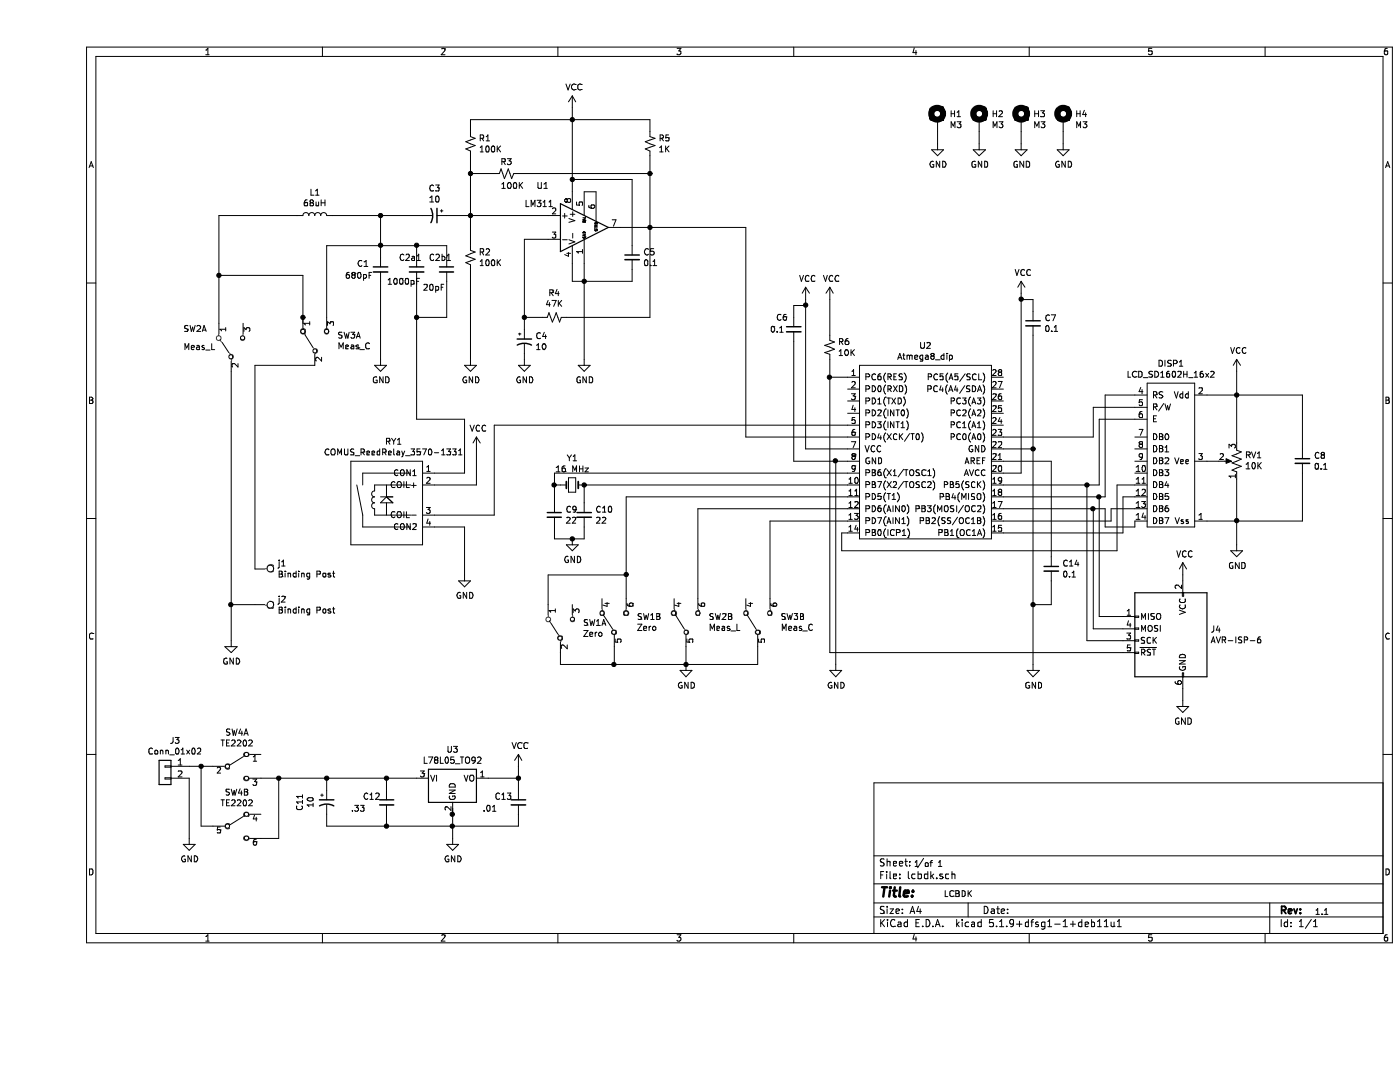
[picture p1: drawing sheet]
EESchema Schematic File Version 4
EELAYER 30 0
EELAYER END
$Descr A4 11693 8268
encoding utf-8
Sheet 1 1
Title ""
Date ""
Rev ""
Comp ""
Comment1 ""
Comment2 ""
Comment3 ""
Comment4 ""
$EndDescr
Wire Wire Line
	1250 6500 1250 7000
Connection ~ 1350 6400
Wire Wire Line
	1250 6400 1350 6400
$Comp
L Connector_Generic:Conn_01x02 J3
U 1 1
P 1050 6400
F 0 "J3" H 968 6617 50  0000 C CNN
F 1 "Conn_01x02" H 968 6526 50  0000 C CNN
F 2 "Connector_PinHeader_2.54mm:PinHeader_1x02_P2.54mm_Vertical" H 1050 6400 50  0001 C CNN
F 3 "~" H 1050 6400 50  0001 C CNN
	1    1050 6400
	-1   0    0    -1  
$EndComp
Wire Wire Line
	2000 6500 2400 6500
Connection ~ 2000 6500
Wire Wire Line
	2000 7000 2000 6500
Wire Wire Line
	1850 7000 2000 7000
Wire Wire Line
	1850 6500 2000 6500
Wire Wire Line
	1350 6900 1350 6400
Wire Wire Line
	1450 6900 1350 6900
Wire Wire Line
	1450 6400 1350 6400
$Comp
L Switch:SW_DPDT_x2 SW4
U 2 1
P 1650 6900
F 0 "SW4" H 1650 7185 50  0000 C CNN
F 1 "TE2202" H 1650 7094 50  0000 C CNN
F 2 "bdk_electromechanical:ESwitch_TL2202_DPDT" H 1650 6900 50  0001 C CNN
F 3 "~" H 1650 6900 50  0001 C CNN
	2    1650 6900
	1    0    0    -1  
$EndComp
$Comp
L Switch:SW_DPDT_x2 SW4
U 1 1
P 1650 6400
F 0 "SW4" H 1650 6685 50  0000 C CNN
F 1 "TE2202" H 1650 6594 50  0000 C CNN
F 2 "bdk_electromechanical:ESwitch_TL2202_DPDT" H 1650 6400 50  0001 C CNN
F 3 "~" H 1650 6400 50  0001 C CNN
	1    1650 6400
	1    0    0    -1  
$EndComp
Wire Wire Line
	9750 3850 9850 3850
Wire Wire Line
	9750 3300 10000 3300
Wire Wire Line
	9750 4350 10000 4350
Connection ~ 10000 4350
Wire Wire Line
	10000 4000 10000 4350
Wire Wire Line
	10000 3300 10550 3300
Connection ~ 10000 3300
Wire Wire Line
	10000 3700 10000 3300
$Comp
L Device:R_POT_US RV1
U 1 1
P 10000 3850
F 0 "RV1" H 9932 3804 50  0000 R CNN
F 1 "10K" H 9932 3895 50  0000 R CNN
F 2 "bdk_passive:Tayda_Tokyo_Denshi_RM065_trimmer" H 10000 3850 50  0001 C CNN
F 3 "~" H 10000 3850 50  0001 C CNN
	1    10000 3850
	-1   0    0    1   
$EndComp
Connection ~ 2400 6500
Wire Wire Line
	10550 4350 10000 4350
Wire Wire Line
	10550 3950 10550 4350
Wire Wire Line
	10550 3300 10550 3750
$Comp
L Device:C_Small C8
U 1 1
P 10550 3850
F 0 "C8" H 10642 3896 50  0000 L CNN
F 1 "0.1" H 10642 3805 50  0000 L CNN
F 2 "Capacitor_THT:C_Disc_D4.7mm_W2.5mm_P5.00mm" H 10550 3850 50  0001 C CNN
F 3 "~" H 10550 3850 50  0001 C CNN
	1    10550 3850
	1    0    0    -1  
$EndComp
Connection ~ 6650 3850
Wire Wire Line
	6300 3850 6650 3850
Wire Wire Line
	6300 2850 6300 3850
Wire Wire Line
	6400 2550 6400 2500
Connection ~ 6400 2550
Wire Wire Line
	6300 2550 6400 2550
Wire Wire Line
	6300 2650 6300 2550
$Comp
L Device:C_Small C6
U 1 1
P 6300 2750
F 0 "C6" H 6150 2850 50  0000 L CNN
F 1 "0.1" H 6100 2750 50  0000 L CNN
F 2 "Capacitor_THT:C_Disc_D4.7mm_W2.5mm_P5.00mm" H 6300 2750 50  0001 C CNN
F 3 "~" H 6300 2750 50  0001 C CNN
	1    6300 2750
	1    0    0    -1  
$EndComp
Wire Wire Line
	8200 2500 8200 3950
Connection ~ 8300 3750
Wire Wire Line
	8300 2800 8300 3750
Wire Wire Line
	8200 2500 8200 2450
Connection ~ 8200 2500
Wire Wire Line
	8300 2500 8200 2500
Wire Wire Line
	8300 2600 8300 2500
$Comp
L Device:C_Small C7
U 1 1
P 8300 2700
F 0 "C7" H 8392 2746 50  0000 L CNN
F 1 "0.1" H 8392 2655 50  0000 L CNN
F 2 "Capacitor_THT:C_Disc_D4.7mm_W2.5mm_P5.00mm" H 8300 2700 50  0001 C CNN
F 3 "~" H 8300 2700 50  0001 C CNN
	1    8300 2700
	1    0    0    -1  
$EndComp
Connection ~ 4000 6500
Wire Wire Line
	4000 6500 4000 6400
$Comp
L power:VCC #PWR0101
U 1 1
P 4000 6400
F 0 "#PWR0101" H 4000 6250 50  0001 C CNN
F 1 "VCC" H 4015 6573 50  0000 C CNN
F 2 "" H 4000 6400 50  0001 C CNN
F 3 "" H 4000 6400 50  0001 C CNN
	1    4000 6400
	1    0    0    -1  
$EndComp
Connection ~ 2900 6900
Wire Wire Line
	2400 6900 2900 6900
Wire Wire Line
	2400 6800 2400 6900
Connection ~ 2900 6500
Wire Wire Line
	2400 6500 2900 6500
Wire Wire Line
	2400 6600 2400 6500
$Comp
L Device:CP1_Small C11
U 1 1
P 2400 6700
F 0 "C11" V 2172 6700 50  0000 C CNN
F 1 "10" V 2263 6700 50  0000 C CNN
F 2 "Capacitor_THT:C_Disc_D4.7mm_W2.5mm_P5.00mm" H 2400 6700 50  0001 C CNN
F 3 "~" H 2400 6700 50  0001 C CNN
	1    2400 6700
	1    0    0    -1  
$EndComp
Wire Wire Line
	2900 6500 2900 6600
Wire Wire Line
	3150 6500 2900 6500
Wire Wire Line
	3450 6800 3450 6900
Connection ~ 3450 6800
Wire Wire Line
	3450 6900 3450 7000
Wire Wire Line
	3450 6900 2900 6900
Connection ~ 3450 6900
Wire Wire Line
	3450 6750 3450 6800
Wire Wire Line
	2900 6900 2900 6800
Wire Wire Line
	4000 6900 3450 6900
Wire Wire Line
	4000 6800 4000 6900
Wire Wire Line
	4000 6500 4000 6600
Wire Wire Line
	3750 6500 4000 6500
$Comp
L Device:C_Small C13
U 1 1
P 4000 6700
F 0 "C13" H 3800 6750 50  0000 L CNN
F 1 ".01" H 3700 6650 50  0000 L CNN
F 2 "Capacitor_THT:C_Disc_D4.7mm_W2.5mm_P5.00mm" H 4000 6700 50  0001 C CNN
F 3 "~" H 4000 6700 50  0001 C CNN
	1    4000 6700
	1    0    0    -1  
$EndComp
$Comp
L Device:C_Small C12
U 1 1
P 2900 6700
F 0 "C12" H 2700 6750 50  0000 L CNN
F 1 ".33" H 2600 6650 50  0000 L CNN
F 2 "Capacitor_THT:C_Disc_D4.7mm_W2.5mm_P5.00mm" H 2900 6700 50  0001 C CNN
F 3 "~" H 2900 6700 50  0001 C CNN
	1    2900 6700
	1    0    0    -1  
$EndComp
$Comp
L power:GND #PWR0102
U 1 1
P 3450 7000
F 0 "#PWR0102" H 3450 6750 50  0001 C CNN
F 1 "GND" H 3455 6827 50  0000 C CNN
F 2 "" H 3450 7000 50  0001 C CNN
F 3 "" H 3450 7000 50  0001 C CNN
	1    3450 7000
	1    0    0    -1  
$EndComp
$Comp
L Regulator_Linear:L78L05_TO92 U3
U 1 1
P 3450 6500
F 0 "U3" H 3450 6742 50  0000 C CNN
F 1 "L78L05_TO92" H 3450 6651 50  0000 C CNN
F 2 "Package_TO_SOT_THT:TO-92_Inline" H 3450 6725 50  0001 C CIN
F 3 "http://www.st.com/content/ccc/resource/technical/document/datasheet/15/55/e5/aa/23/5b/43/fd/CD00000446.pdf/files/CD00000446.pdf/jcr:content/translations/en.CD00000446.pdf" H 3450 6450 50  0001 C CNN
	1    3450 6500
	1    0    0    -1  
$EndComp
Wire Wire Line
	8950 4250 9150 4250
Wire Wire Line
	9050 4150 9150 4150
Wire Wire Line
	9000 4050 9150 4050
Wire Wire Line
	8850 3500 9150 3500
Wire Wire Line
	8800 3400 9150 3400
Wire Wire Line
	8900 3300 9150 3300
Wire Wire Line
	3800 4300 3300 4300
Wire Wire Line
	3800 3550 3800 4300
Wire Wire Line
	6750 3550 3800 3550
Wire Wire Line
	8900 4400 9150 4400
Wire Wire Line
	9150 4350 9150 4400
Wire Wire Line
	10000 4550 10000 4350
Wire Wire Line
	10000 3300 10000 3100
$Comp
L power:GND #PWR0103
U 1 1
P 10000 4550
F 0 "#PWR0103" H 10000 4300 50  0001 C CNN
F 1 "GND" H 10005 4377 50  0000 C CNN
F 2 "" H 10000 4550 50  0001 C CNN
F 3 "" H 10000 4550 50  0001 C CNN
	1    10000 4550
	1    0    0    -1  
$EndComp
$Comp
L power:VCC #PWR0104
U 1 1
P 10000 3100
F 0 "#PWR0104" H 10000 2950 50  0001 C CNN
F 1 "VCC" H 10015 3273 50  0000 C CNN
F 2 "" H 10000 3100 50  0001 C CNN
F 3 "" H 10000 3100 50  0001 C CNN
	1    10000 3100
	1    0    0    -1  
$EndComp
Wire Wire Line
	8950 4250 8950 4350
Wire Wire Line
	8900 4150 8900 3300
Wire Wire Line
	8050 3650 8800 3650
Wire Wire Line
	8800 3650 8800 3400
$Comp
L bdk_display:LCD_SD1602H_16x2 DISP1
U 1 1
P 9550 3200
F 0 "DISP1" H 9450 3365 50  0000 C CNN
F 1 "LCD_SD1602H_16x2" H 9450 3274 50  0000 C CNN
F 2 "bdk_opto:LCD_SD1602H" H 10150 3200 50  0001 C CNN
F 3 "" H 10150 3200 50  0001 C CNN
	1    9550 3200
	1    0    0    -1  
$EndComp
Wire Wire Line
	8050 3950 8200 3950
$Comp
L power:VCC #PWR0105
U 1 1
P 8200 2450
F 0 "#PWR0105" H 8200 2300 50  0001 C CNN
F 1 "VCC" H 8215 2623 50  0000 C CNN
F 2 "" H 8200 2450 50  0001 C CNN
F 3 "" H 8200 2450 50  0001 C CNN
	1    8200 2450
	1    0    0    -1  
$EndComp
Wire Wire Line
	3150 2650 3150 3500
Connection ~ 3150 2650
Wire Wire Line
	3400 2650 3150 2650
Wire Wire Line
	3400 2350 3400 2650
Connection ~ 3150 2050
Wire Wire Line
	3400 2050 3150 2050
Wire Wire Line
	3400 2150 3400 2050
$Comp
L Device:C_Small C2b1
U 1 1
P 3400 2250
F 0 "C2b1" H 3250 2350 50  0000 L CNN
F 1 "20pF" H 3200 2100 50  0000 L CNN
F 2 "Capacitor_THT:C_Disc_D4.7mm_W2.5mm_P5.00mm" H 3400 2250 50  0001 C CNN
F 3 "~" H 3400 2250 50  0001 C CNN
	1    3400 2250
	1    0    0    -1  
$EndComp
Wire Wire Line
	6400 3750 6400 2550
Wire Wire Line
	6750 3750 6400 3750
Wire Wire Line
	6600 2800 6600 2500
Wire Wire Line
	3650 4050 3650 3750
Wire Wire Line
	3300 4050 3650 4050
$Comp
L power:VCC #PWR0106
U 1 1
P 6400 2500
F 0 "#PWR0106" H 6400 2350 50  0001 C CNN
F 1 "VCC" H 6415 2673 50  0000 C CNN
F 2 "" H 6400 2500 50  0001 C CNN
F 3 "" H 6400 2500 50  0001 C CNN
	1    6400 2500
	1    0    0    -1  
$EndComp
$Comp
L power:VCC #PWR0107
U 1 1
P 3650 3750
F 0 "#PWR0107" H 3650 3600 50  0001 C CNN
F 1 "VCC" H 3665 3923 50  0000 C CNN
F 2 "" H 3650 3750 50  0001 C CNN
F 3 "" H 3650 3750 50  0001 C CNN
	1    3650 3750
	1    0    0    -1  
$EndComp
$Comp
L power:VCC #PWR0108
U 1 1
P 6600 2500
F 0 "#PWR0108" H 6600 2350 50  0001 C CNN
F 1 "VCC" H 6615 2673 50  0000 C CNN
F 2 "" H 6600 2500 50  0001 C CNN
F 3 "" H 6600 2500 50  0001 C CNN
	1    6600 2500
	1    0    0    -1  
$EndComp
Wire Wire Line
	1600 5050 1600 5350
Wire Wire Line
	1600 3100 1600 5050
Wire Wire Line
	1800 3050 1800 4750
Wire Wire Line
	2300 3050 1800 3050
Connection ~ 1600 5050
Wire Wire Line
	1800 5050 1600 5050
Wire Wire Line
	2200 2650 2200 2700
Connection ~ 2200 2650
Wire Wire Line
	3550 4400 3550 4800
Wire Wire Line
	3300 4400 3550 4400
$Comp
L power:GND #PWR0109
U 1 1
P 3550 4800
F 0 "#PWR0109" H 3550 4550 50  0001 C CNN
F 1 "GND" H 3555 4627 50  0000 C CNN
F 2 "" H 3550 4800 50  0001 C CNN
F 3 "" H 3550 4800 50  0001 C CNN
	1    3550 4800
	1    0    0    -1  
$EndComp
Wire Wire Line
	3550 3950 3300 3950
Wire Wire Line
	3550 3500 3550 3950
Wire Wire Line
	3150 3500 3550 3500
Wire Wire Line
	3150 2350 3150 2650
$Comp
L bdk_ElectroMechanical_Library:COMUS_ReedRelay_3570-1331 RY1
U 1 1
P 3000 3800
F 0 "RY1" H 3042 3915 50  0000 C CNN
F 1 "COMUS_ReedRelay_3570-1331" H 3042 3824 50  0000 C CNN
F 2 "bdk_electromechanical:COMUS_Relay_35701331" H 3100 3900 50  0001 C CNN
F 3 "" H 3100 3900 50  0001 C CNN
	1    3000 3800
	-1   0    0    -1  
$EndComp
$Comp
L Connector:TestPoint j2
U 1 1
P 1800 5050
F 0 "j2" V 1754 5238 50  0000 L CNN
F 1 "Binding Post" V 1845 5238 50  0000 L CNN
F 2 "bdk_connector:tayda_binding_post" H 2000 5050 50  0001 C CNN
F 3 "~" H 2000 5050 50  0001 C CNN
	1    1800 5050
	0    1    1    0   
$EndComp
$Comp
L Connector:TestPoint j1
U 1 1
P 1800 4750
F 0 "j1" V 1754 4938 50  0000 L CNN
F 1 "Binding Post" V 1845 4938 50  0000 L CNN
F 2 "bdk_connector:tayda_binding_post" H 2000 4750 50  0001 C CNN
F 3 "~" H 2000 4750 50  0001 C CNN
	1    1800 4750
	0    1    1    0   
$EndComp
Wire Wire Line
	1500 2300 1500 2700
Connection ~ 1500 2300
Wire Wire Line
	2200 2300 2200 2650
Wire Wire Line
	1500 2300 2200 2300
Wire Wire Line
	1500 1800 1500 2300
Wire Wire Line
	2150 1800 1500 1800
$Comp
L power:GND #PWR0110
U 1 1
P 1600 5350
F 0 "#PWR0110" H 1600 5100 50  0001 C CNN
F 1 "GND" H 1605 5177 50  0000 C CNN
F 2 "" H 1600 5350 50  0001 C CNN
F 3 "" H 1600 5350 50  0001 C CNN
	1    1600 5350
	1    0    0    -1  
$EndComp
$Comp
L Switch:SW_DPDT_x2 SW1
U 1 1
P 4350 5250
F 0 "SW1" V 4396 5062 50  0000 R CNN
F 1 "Zero" V 4305 5062 50  0000 R CNN
F 2 "bdk_electromechanical:ESwitch_TL2202_DPDT" H 4350 5250 50  0001 C CNN
F 3 "~" H 4350 5250 50  0001 C CNN
	1    4350 5250
	0    -1   -1   0   
$EndComp
Wire Wire Line
	8300 3750 8300 5050
Wire Wire Line
	8050 3750 8300 3750
$Comp
L power:GND #PWR0111
U 1 1
P 8300 5550
F 0 "#PWR0111" H 8300 5300 50  0001 C CNN
F 1 "GND" H 8305 5377 50  0000 C CNN
F 2 "" H 8300 5550 50  0001 C CNN
F 3 "" H 8300 5550 50  0001 C CNN
	1    8300 5550
	1    0    0    -1  
$EndComp
Wire Wire Line
	6650 3850 6650 5550
Wire Wire Line
	6750 3850 6650 3850
$Comp
L power:GND #PWR0112
U 1 1
P 6650 5550
F 0 "#PWR0112" H 6650 5300 50  0001 C CNN
F 1 "GND" H 6655 5377 50  0000 C CNN
F 2 "" H 6650 5550 50  0001 C CNN
F 3 "" H 6650 5550 50  0001 C CNN
	1    6650 5550
	1    0    0    -1  
$EndComp
Wire Wire Line
	6600 3150 6600 3000
Wire Wire Line
	6750 3150 6600 3150
Wire Wire Line
	4300 3950 6750 3950
Connection ~ 4300 4050
Wire Wire Line
	4300 4050 4300 3950
Connection ~ 4450 4500
Wire Wire Line
	4550 4500 4450 4500
Wire Wire Line
	4550 4400 4550 4500
Wire Wire Line
	4300 4500 4450 4500
Wire Wire Line
	4300 4400 4300 4500
$Comp
L power:GND #PWR0113
U 1 1
P 4450 4500
F 0 "#PWR0113" H 4450 4250 50  0001 C CNN
F 1 "GND" H 4455 4327 50  0000 C CNN
F 2 "" H 4450 4500 50  0001 C CNN
F 3 "" H 4450 4500 50  0001 C CNN
	1    4450 4500
	1    0    0    -1  
$EndComp
Wire Wire Line
	4550 4050 4550 4200
Wire Wire Line
	4300 4050 4350 4050
Wire Wire Line
	4300 4200 4300 4050
Connection ~ 4550 4050
Wire Wire Line
	6750 4050 4550 4050
Wire Wire Line
	5400 5550 6000 5550
Connection ~ 5400 5550
Wire Wire Line
	4800 5550 5400 5550
Wire Wire Line
	4800 5400 4800 5550
Wire Wire Line
	5400 5400 5400 5550
Wire Wire Line
	4900 4150 4900 4800
Wire Wire Line
	6750 4150 4900 4150
$Comp
L Switch:SW_DPDT_x2 SW1
U 2 1
P 4800 5200
F 0 "SW1" V 4846 5012 50  0000 R CNN
F 1 "Zero" V 4755 5012 50  0000 R CNN
F 2 "bdk_electromechanical:ESwitch_TL2202_DPDT" H 4800 5200 50  0001 C CNN
F 3 "~" H 4800 5200 50  0001 C CNN
	2    4800 5200
	0    -1   -1   0   
$EndComp
Wire Wire Line
	6000 5400 6000 5550
Wire Wire Line
	6100 4350 6100 5000
Wire Wire Line
	5500 4250 5500 5000
Wire Wire Line
	6750 4250 5500 4250
$Comp
L Switch:SW_DPDT_x2 SW3
U 2 1
P 6000 5200
F 0 "SW3" V 6046 5012 50  0000 R CNN
F 1 "Meas_C" V 5955 5012 50  0000 R CNN
F 2 "bdk_electromechanical:ESwitch_TL2202_DPDT" H 6000 5200 50  0001 C CNN
F 3 "~" H 6000 5200 50  0001 C CNN
	2    6000 5200
	0    -1   -1   0   
$EndComp
$Comp
L Switch:SW_DPDT_x2 SW3
U 1 1
P 2300 2850
F 0 "SW3" V 2346 2662 50  0000 R CNN
F 1 "Meas_C" V 2255 2662 50  0000 R CNN
F 2 "bdk_electromechanical:ESwitch_TL2202_DPDT" H 2300 2850 50  0001 C CNN
F 3 "~" H 2300 2850 50  0001 C CNN
	1    2300 2850
	0    -1   -1   0   
$EndComp
$Comp
L Switch:SW_DPDT_x2 SW2
U 2 1
P 5400 5200
F 0 "SW2" V 5446 5012 50  0000 R CNN
F 1 "Meas_L" V 5355 5012 50  0000 R CNN
F 2 "bdk_electromechanical:ESwitch_TL2202_DPDT" H 5400 5200 50  0001 C CNN
F 3 "~" H 5400 5200 50  0001 C CNN
	2    5400 5200
	0    -1   -1   0   
$EndComp
$Comp
L Switch:SW_DPDT_x2 SW2
U 1 1
P 1600 2900
F 0 "SW2" V 1750 3300 50  0000 R CNN
F 1 "Meas_L" V 1600 3300 50  0000 R CNN
F 2 "bdk_electromechanical:ESwitch_TL2202_DPDT" H 1600 2900 50  0001 C CNN
F 3 "~" H 1600 2900 50  0001 C CNN
	1    1600 2900
	0    -1   -1   0   
$EndComp
$Comp
L Device:Crystal_Small Y1
U 1 1
P 4450 4050
F 0 "Y1" H 4450 4275 50  0000 C CNN
F 1 "16 MHz" H 4450 4184 50  0000 C CNN
F 2 "Crystal:Crystal_HC49-U_Vertical" H 4450 4050 50  0001 C CNN
F 3 "~" H 4450 4050 50  0001 C CNN
	1    4450 4050
	1    0    0    -1  
$EndComp
Wire Wire Line
	5900 3650 6750 3650
Wire Wire Line
	5900 1900 5900 3650
Wire Wire Line
	5100 1900 5900 1900
Wire Wire Line
	8900 4250 8900 4400
Wire Wire Line
	8050 4250 8800 4250
Wire Wire Line
	8050 4350 8950 4350
Wire Wire Line
	9050 4450 9050 4150
Wire Wire Line
	8050 4450 9050 4450
Wire Wire Line
	9000 4600 9000 4050
Wire Wire Line
	6700 4600 9000 4600
Wire Wire Line
	6700 4450 6700 4600
Wire Wire Line
	6750 4450 6700 4450
Wire Wire Line
	8050 4150 8850 4150
Wire Wire Line
	8850 4050 8850 3500
Wire Wire Line
	8050 4050 8750 4050
$Comp
L bdk_Micro:Atmega8_dip U2
U 1 1
P 7400 3050
F 0 "U2" H 7400 3215 50  0000 C CNN
F 1 "Atmega8_dip" H 7400 3124 50  0000 C CNN
F 2 "Package_DIP:DIP-28_W7.62mm_Socket_LongPads" H 7400 3050 50  0001 C CNN
F 3 "" H 7400 3050 50  0001 C CNN
	1    7400 3050
	1    0    0    -1  
$EndComp
Wire Wire Line
	2850 2050 2850 1800
Connection ~ 2850 2050
Wire Wire Line
	3150 2050 2850 2050
Wire Wire Line
	3150 2150 3150 2050
Wire Wire Line
	2850 1800 3200 1800
Connection ~ 2850 1800
Wire Wire Line
	2850 2150 2850 2050
Wire Wire Line
	2450 1800 2850 1800
Wire Wire Line
	3400 1800 3600 1800
Wire Wire Line
	4450 1000 5100 1000
Connection ~ 4450 1000
Wire Wire Line
	5100 1000 5100 1100
Wire Wire Line
	3600 1000 4450 1000
Wire Wire Line
	3600 1100 3600 1000
Wire Wire Line
	4550 2350 4550 3000
Wire Wire Line
	4050 3000 4050 2950
Connection ~ 4050 2650
Wire Wire Line
	4050 2750 4050 2650
Wire Wire Line
	4400 2650 5100 2650
Wire Wire Line
	4050 2000 4250 2000
Wire Wire Line
	5100 1450 5100 1900
Wire Wire Line
	3600 1450 3600 1800
Connection ~ 5100 1450
Connection ~ 3600 1450
Wire Wire Line
	5100 1300 5100 1450
Wire Wire Line
	4000 1450 5100 1450
Connection ~ 5100 1900
Wire Wire Line
	5100 2650 5100 1900
Connection ~ 4550 2350
$Comp
L power:GND #PWR0114
U 1 1
P 4550 3000
F 0 "#PWR0114" H 4550 2750 50  0001 C CNN
F 1 "GND" H 4555 2827 50  0000 C CNN
F 2 "" H 4550 3000 50  0001 C CNN
F 3 "" H 4550 3000 50  0001 C CNN
	1    4550 3000
	1    0    0    -1  
$EndComp
$Comp
L power:GND #PWR0115
U 1 1
P 3600 3000
F 0 "#PWR0115" H 3600 2750 50  0001 C CNN
F 1 "GND" H 3605 2827 50  0000 C CNN
F 2 "" H 3600 3000 50  0001 C CNN
F 3 "" H 3600 3000 50  0001 C CNN
	1    3600 3000
	1    0    0    -1  
$EndComp
$Comp
L power:GND #PWR0116
U 1 1
P 4050 3000
F 0 "#PWR0116" H 4050 2750 50  0001 C CNN
F 1 "GND" H 4055 2827 50  0000 C CNN
F 2 "" H 4050 3000 50  0001 C CNN
F 3 "" H 4050 3000 50  0001 C CNN
	1    4050 3000
	1    0    0    -1  
$EndComp
$Comp
L power:GND #PWR0117
U 1 1
P 5400 5550
F 0 "#PWR0117" H 5400 5300 50  0001 C CNN
F 1 "GND" H 5405 5377 50  0000 C CNN
F 2 "" H 5400 5550 50  0001 C CNN
F 3 "" H 5400 5550 50  0001 C CNN
	1    5400 5550
	1    0    0    -1  
$EndComp
$Comp
L power:GND #PWR0118
U 1 1
P 1250 7000
F 0 "#PWR0118" H 1250 6750 50  0001 C CNN
F 1 "GND" H 1255 6827 50  0000 C CNN
F 2 "" H 1250 7000 50  0001 C CNN
F 3 "" H 1250 7000 50  0001 C CNN
	1    1250 7000
	1    0    0    -1  
$EndComp
Wire Wire Line
	4550 2350 4550 2200
Wire Wire Line
	4450 2350 4550 2350
Wire Wire Line
	4450 2200 4450 2350
Wire Wire Line
	4850 1900 5100 1900
Wire Wire Line
	4550 1600 4650 1600
Wire Wire Line
	4050 2650 4200 2650
Wire Wire Line
	4050 2000 4050 2650
Wire Wire Line
	3800 1450 3600 1450
Wire Wire Line
	3600 1800 3600 2050
Connection ~ 3600 1800
Wire Wire Line
	4250 1800 3600 1800
Wire Wire Line
	3600 1300 3600 1450
$Comp
L Device:R_Small_US R4
U 1 1
P 4300 2650
F 0 "R4" V 4095 2650 50  0000 C CNN
F 1 "47K" V 4186 2650 50  0000 C CNN
F 2 "Resistor_THT:R_Axial_DIN0207_L6.3mm_D2.5mm_P10.16mm_Horizontal" H 4300 2650 50  0001 C CNN
F 3 "~" H 4300 2650 50  0001 C CNN
	1    4300 2650
	0    1    1    0   
$EndComp
$Comp
L Device:R_Small_US R3
U 1 1
P 3900 1450
F 0 "R3" V 3800 1450 50  0000 C CNN
F 1 "100K" V 4000 1500 50  0000 C CNN
F 2 "Resistor_THT:R_Axial_DIN0207_L6.3mm_D2.5mm_P10.16mm_Horizontal" H 3900 1450 50  0001 C CNN
F 3 "~" H 3900 1450 50  0001 C CNN
	1    3900 1450
	0    1    1    0   
$EndComp
$Comp
L Device:R_Small_US R2
U 1 1
P 3600 2150
F 0 "R2" H 3668 2196 50  0000 L CNN
F 1 "100K" H 3668 2105 50  0000 L CNN
F 2 "Resistor_THT:R_Axial_DIN0207_L6.3mm_D2.5mm_P10.16mm_Horizontal" H 3600 2150 50  0001 C CNN
F 3 "~" H 3600 2150 50  0001 C CNN
	1    3600 2150
	1    0    0    -1  
$EndComp
$Comp
L Device:L L1
U 1 1
P 2300 1800
F 0 "L1" V 2490 1800 50  0000 C CNN
F 1 "68uH" V 2399 1800 50  0000 C CNN
F 2 "Inductor_THT:L_Axial_L7.0mm_D3.3mm_P10.16mm_Horizontal_Fastron_MICC" H 2300 1800 50  0001 C CNN
F 3 "~" H 2300 1800 50  0001 C CNN
	1    2300 1800
	0    -1   -1   0   
$EndComp
$Comp
L Device:CP1_Small C3
U 1 1
P 3300 1800
F 0 "C3" V 3072 1800 50  0000 C CNN
F 1 "10" V 3163 1800 50  0000 C CNN
F 2 "Capacitor_THT:C_Disc_D4.7mm_W2.5mm_P5.00mm" H 3300 1800 50  0001 C CNN
F 3 "~" H 3300 1800 50  0001 C CNN
	1    3300 1800
	0    1    1    0   
$EndComp
$Comp
L Device:CP1_Small C4
U 1 1
P 4050 2850
F 0 "C4" H 4141 2896 50  0000 L CNN
F 1 "10" H 4141 2805 50  0000 L CNN
F 2 "Capacitor_THT:C_Disc_D4.7mm_W2.5mm_P5.00mm" H 4050 2850 50  0001 C CNN
F 3 "~" H 4050 2850 50  0001 C CNN
	1    4050 2850
	1    0    0    -1  
$EndComp
$Comp
L Device:C_Small C5
U 1 1
P 4950 2150
F 0 "C5" H 5042 2196 50  0000 L CNN
F 1 "0.1" H 5042 2105 50  0000 L CNN
F 2 "Capacitor_THT:C_Disc_D4.7mm_W2.5mm_P5.00mm" H 4950 2150 50  0001 C CNN
F 3 "~" H 4950 2150 50  0001 C CNN
	1    4950 2150
	1    0    0    -1  
$EndComp
$Comp
L Device:C_Small C1
U 1 1
P 2850 2250
F 0 "C1" H 2650 2300 50  0000 L CNN
F 1 "680pF" H 2550 2200 50  0000 L CNN
F 2 "Capacitor_THT:C_Disc_D4.7mm_W2.5mm_P5.00mm" H 2850 2250 50  0001 C CNN
F 3 "~" H 2850 2250 50  0001 C CNN
	1    2850 2250
	1    0    0    -1  
$EndComp
$Comp
L Device:C_Small C2a1
U 1 1
P 3150 2250
F 0 "C2a1" H 3000 2350 50  0000 L CNN
F 1 "1000pF" H 2900 2150 50  0000 L CNN
F 2 "Capacitor_THT:C_Disc_D4.7mm_W2.5mm_P5.00mm" H 3150 2250 50  0001 C CNN
F 3 "~" H 3150 2250 50  0001 C CNN
	1    3150 2250
	1    0    0    -1  
$EndComp
$Comp
L Device:C_Small C10
U 1 1
P 4550 4300
F 0 "C10" H 4642 4346 50  0000 L CNN
F 1 "22" H 4642 4255 50  0000 L CNN
F 2 "Capacitor_THT:C_Disc_D4.7mm_W2.5mm_P5.00mm" H 4550 4300 50  0001 C CNN
F 3 "~" H 4550 4300 50  0001 C CNN
	1    4550 4300
	1    0    0    -1  
$EndComp
$Comp
L Device:C_Small C9
U 1 1
P 4300 4300
F 0 "C9" H 4392 4346 50  0000 L CNN
F 1 "22" H 4392 4255 50  0000 L CNN
F 2 "Capacitor_THT:C_Disc_D4.7mm_W2.5mm_P5.00mm" H 4300 4300 50  0001 C CNN
F 3 "~" H 4300 4300 50  0001 C CNN
	1    4300 4300
	1    0    0    -1  
$EndComp
$Comp
L Device:R_Small_US R1
U 1 1
P 3600 1200
F 0 "R1" H 3668 1246 50  0000 L CNN
F 1 "100K" H 3668 1155 50  0000 L CNN
F 2 "Resistor_THT:R_Axial_DIN0207_L6.3mm_D2.5mm_P10.16mm_Horizontal" H 3600 1200 50  0001 C CNN
F 3 "~" H 3600 1200 50  0001 C CNN
	1    3600 1200
	1    0    0    -1  
$EndComp
$Comp
L Device:R_Small_US R5
U 1 1
P 5100 1200
F 0 "R5" H 5168 1246 50  0000 L CNN
F 1 "1K" H 5168 1155 50  0000 L CNN
F 2 "Resistor_THT:R_Axial_DIN0207_L6.3mm_D2.5mm_P10.16mm_Horizontal" H 5100 1200 50  0001 C CNN
F 3 "~" H 5100 1200 50  0001 C CNN
	1    5100 1200
	1    0    0    -1  
$EndComp
$Comp
L Device:R_Small_US R6
U 1 1
P 6600 2900
F 0 "R6" H 6668 2946 50  0000 L CNN
F 1 "10K" H 6668 2855 50  0000 L CNN
F 2 "Resistor_THT:R_Axial_DIN0207_L6.3mm_D2.5mm_P10.16mm_Horizontal" H 6600 2900 50  0001 C CNN
F 3 "~" H 6600 2900 50  0001 C CNN
	1    6600 2900
	1    0    0    -1  
$EndComp
$Comp
L lcbdk-rescue:LM311-Comparator U1
U 1 1
P 4550 1900
F 0 "U1" H 4150 2250 50  0000 L CNN
F 1 "LM311" H 4050 2100 50  0000 L CNN
F 2 "Package_DIP:DIP-8_W7.62mm_LongPads" H 4550 1900 50  0001 C CNN
F 3 "http://www.ti.com/lit/ds/symlink/lm311.pdf" H 4550 1900 50  0001 C CNN
	1    4550 1900
	1    0    0    -1  
$EndComp
Wire Wire Line
	6100 4350 6750 4350
Wire Wire Line
	4350 5450 4350 5550
Wire Wire Line
	4350 5550 4800 5550
Connection ~ 4800 5550
Wire Wire Line
	4250 5050 4250 4800
Wire Wire Line
	4250 4800 4900 4800
Connection ~ 4900 4800
Wire Wire Line
	4900 4800 4900 5000
Wire Wire Line
	2400 2650 2400 2050
Wire Wire Line
	2400 2050 2850 2050
$Comp
L power:GND #PWR0119
U 1 1
P 2850 3000
F 0 "#PWR0119" H 2850 2750 50  0001 C CNN
F 1 "GND" H 2855 2827 50  0000 C CNN
F 2 "" H 2850 3000 50  0001 C CNN
F 3 "" H 2850 3000 50  0001 C CNN
	1    2850 3000
	1    0    0    -1  
$EndComp
Wire Wire Line
	2850 2350 2850 3000
Wire Wire Line
	3600 2250 3600 3000
$Comp
L Device:C_Small C14
U 1 1
P 8450 4750
F 0 "C14" H 8542 4796 50  0000 L CNN
F 1 "0.1" H 8542 4705 50  0000 L CNN
F 2 "Capacitor_THT:C_Disc_D4.7mm_W2.5mm_P5.00mm" H 8450 4750 50  0001 C CNN
F 3 "~" H 8450 4750 50  0001 C CNN
	1    8450 4750
	1    0    0    -1  
$EndComp
Wire Wire Line
	8050 3850 8450 3850
Wire Wire Line
	8450 4850 8450 5050
Wire Wire Line
	8450 5050 8300 5050
$Comp
L Connector:AVR-ISP-6 J4
U 1 1
P 9450 5350
F 0 "J4" H 9120 5446 50  0000 R CNN
F 1 "AVR-ISP-6" H 9120 5355 50  0000 R CNN
F 2 "Connector_PinHeader_2.54mm:PinHeader_2x03_P2.54mm_Vertical" V 9200 5400 50  0001 C CNN
F 3 " ~" H 8175 4800 50  0001 C CNN
	1    9450 5350
	-1   0    0    -1  
$EndComp
$Comp
L power:VCC #PWR0120
U 1 1
P 9550 4800
F 0 "#PWR0120" H 9550 4650 50  0001 C CNN
F 1 "VCC" H 9565 4973 50  0000 C CNN
F 2 "" H 9550 4800 50  0001 C CNN
F 3 "" H 9550 4800 50  0001 C CNN
	1    9550 4800
	1    0    0    -1  
$EndComp
$Comp
L power:GND #PWR0121
U 1 1
P 9550 5850
F 0 "#PWR0121" H 9550 5600 50  0001 C CNN
F 1 "GND" H 9555 5677 50  0000 C CNN
F 2 "" H 9550 5850 50  0001 C CNN
F 3 "" H 9550 5850 50  0001 C CNN
	1    9550 5850
	1    0    0    -1  
$EndComp
Wire Wire Line
	9550 4850 9550 4800
Wire Wire Line
	9550 5850 9550 5750
Connection ~ 8300 5050
Wire Wire Line
	8300 5050 8300 5550
Wire Wire Line
	8450 4650 8450 3850
Wire Wire Line
	9050 5150 8850 5150
Wire Wire Line
	8850 5150 8850 4150
Connection ~ 8850 4150
Wire Wire Line
	8850 4150 8900 4150
Wire Wire Line
	9050 5250 8800 5250
Wire Wire Line
	8800 5250 8800 4250
Connection ~ 8800 4250
Wire Wire Line
	8800 4250 8900 4250
Wire Wire Line
	9050 5350 8750 5350
Wire Wire Line
	8750 5350 8750 4050
Connection ~ 8750 4050
Wire Wire Line
	8750 4050 8850 4050
Wire Wire Line
	9050 5450 6600 5450
Wire Wire Line
	6600 5450 6600 3150
Connection ~ 6600 3150
Wire Wire Line
	4450 1000 4450 1500
$Comp
L power:VCC #PWR0122
U 1 1
P 4450 900
F 0 "#PWR0122" H 4450 750 50  0001 C CNN
F 1 "VCC" H 4465 1073 50  0000 C CNN
F 2 "" H 4450 900 50  0001 C CNN
F 3 "" H 4450 900 50  0001 C CNN
	1    4450 900 
	1    0    0    -1  
$EndComp
Wire Wire Line
	4450 1000 4450 900 
Connection ~ 4450 1500
Wire Wire Line
	4450 1500 4450 1600
Wire Wire Line
	4950 2050 4950 1500
Wire Wire Line
	4450 1500 4950 1500
Wire Wire Line
	4950 2250 4950 2350
Wire Wire Line
	4550 2350 4950 2350
$Comp
L Mechanical:MountingHole_Pad H1
U 1 1
P 7500 1000
F 0 "H1" H 7600 1049 50  0000 L CNN
F 1 "M3" H 7600 958 50  0000 L CNN
F 2 "MountingHole:MountingHole_3.2mm_M3_DIN965_Pad" H 7500 1000 50  0001 C CNN
F 3 "~" H 7500 1000 50  0001 C CNN
	1    7500 1000
	1    0    0    -1  
$EndComp
$Comp
L Mechanical:MountingHole_Pad H2
U 1 1
P 7850 1000
F 0 "H2" H 7950 1049 50  0000 L CNN
F 1 "M3" H 7950 958 50  0000 L CNN
F 2 "MountingHole:MountingHole_3.2mm_M3_DIN965_Pad" H 7850 1000 50  0001 C CNN
F 3 "~" H 7850 1000 50  0001 C CNN
	1    7850 1000
	1    0    0    -1  
$EndComp
$Comp
L Mechanical:MountingHole_Pad H3
U 1 1
P 8200 1000
F 0 "H3" H 8300 1049 50  0000 L CNN
F 1 "M3" H 8300 958 50  0000 L CNN
F 2 "MountingHole:MountingHole_3.2mm_M3_DIN965_Pad" H 8200 1000 50  0001 C CNN
F 3 "~" H 8200 1000 50  0001 C CNN
	1    8200 1000
	1    0    0    -1  
$EndComp
$Comp
L Mechanical:MountingHole_Pad H4
U 1 1
P 8550 1000
F 0 "H4" H 8650 1049 50  0000 L CNN
F 1 "M3" H 8650 958 50  0000 L CNN
F 2 "MountingHole:MountingHole_3.2mm_M3_DIN965_Pad" H 8550 1000 50  0001 C CNN
F 3 "~" H 8550 1000 50  0001 C CNN
	1    8550 1000
	1    0    0    -1  
$EndComp
$Comp
L power:GND #PWR0123
U 1 1
P 7500 1200
F 0 "#PWR0123" H 7500 950 50  0001 C CNN
F 1 "GND" H 7505 1027 50  0000 C CNN
F 2 "" H 7500 1200 50  0001 C CNN
F 3 "" H 7500 1200 50  0001 C CNN
	1    7500 1200
	1    0    0    -1  
$EndComp
$Comp
L power:GND #PWR0124
U 1 1
P 7850 1200
F 0 "#PWR0124" H 7850 950 50  0001 C CNN
F 1 "GND" H 7855 1027 50  0000 C CNN
F 2 "" H 7850 1200 50  0001 C CNN
F 3 "" H 7850 1200 50  0001 C CNN
	1    7850 1200
	1    0    0    -1  
$EndComp
$Comp
L power:GND #PWR0125
U 1 1
P 8200 1200
F 0 "#PWR0125" H 8200 950 50  0001 C CNN
F 1 "GND" H 8205 1027 50  0000 C CNN
F 2 "" H 8200 1200 50  0001 C CNN
F 3 "" H 8200 1200 50  0001 C CNN
	1    8200 1200
	1    0    0    -1  
$EndComp
$Comp
L power:GND #PWR0126
U 1 1
P 8550 1200
F 0 "#PWR0126" H 8550 950 50  0001 C CNN
F 1 "GND" H 8555 1027 50  0000 C CNN
F 2 "" H 8550 1200 50  0001 C CNN
F 3 "" H 8550 1200 50  0001 C CNN
	1    8550 1200
	1    0    0    -1  
$EndComp
Wire Wire Line
	7500 1200 7500 1100
Wire Wire Line
	7850 1200 7850 1100
Wire Wire Line
	8200 1200 8200 1100
Wire Wire Line
	8550 1200 8550 1100
Text Notes 7300 7250 0    50   ~ 0
1 of 1
Text Notes 7550 7500 0    50   ~ 0
LCBDK
Text Notes 10650 7650 0    50   ~ 0
1.1
$EndSCHEMATC
